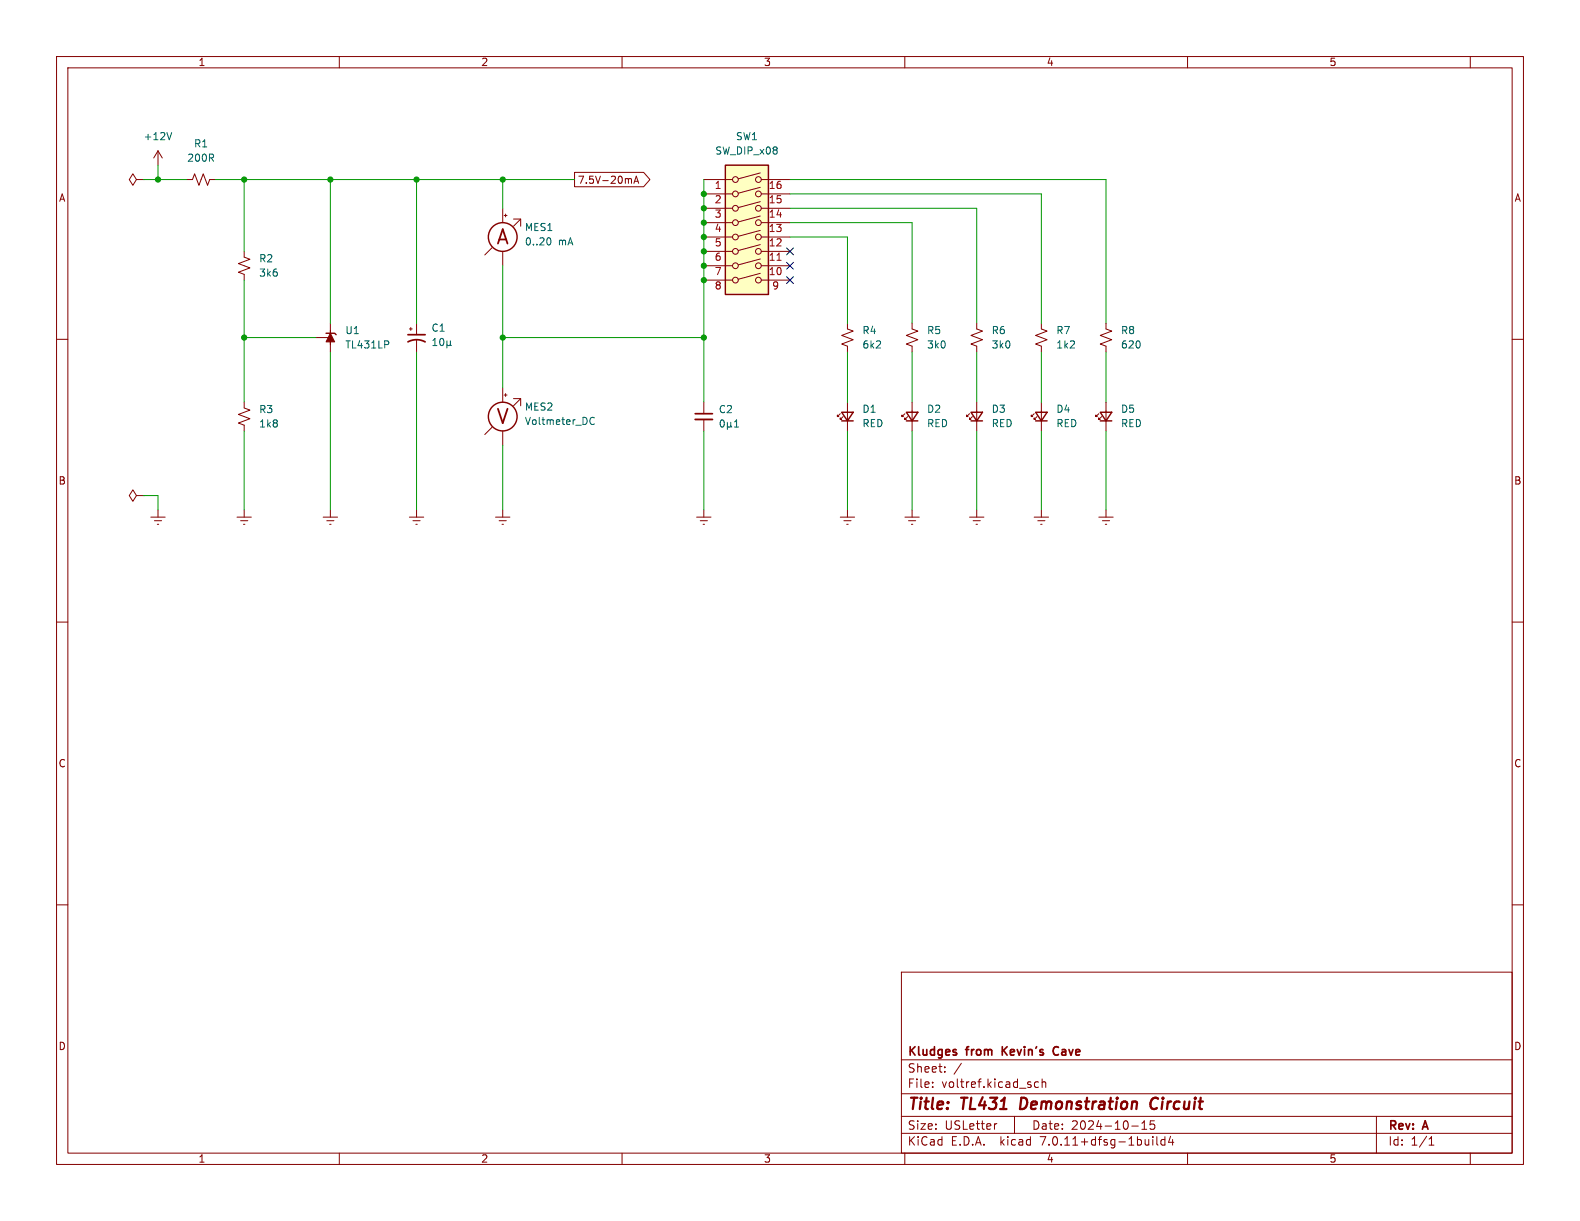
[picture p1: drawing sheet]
<svg xmlns="http://www.w3.org/2000/svg" width="279mm" height="216mm" viewBox="0 0 279 216" stroke-linecap="round" stroke-linejoin="round" font-family="sans-serif">
<g fill="none" stroke="#840000" stroke-width=".18">
<path d="M10 10h259.4v195.9h-259.4zM12 12h255.4v191.9h-255.4zM60 10v2M110 10v2M160 10v2M210 10v2M260 10v2M24.1 31.8l-.6-1.1-.6 1.1 .6 1 .6-1h1.3M25.4 31.8h.1M27.9 26.7v2.5M27.9 26.7l-.7 1.2M27.9 26.7l.8 1.2"/>
<path d="M33 31.8h1l.4-1.1 .8 2.1 .7-2.1 .8 2.1 .4-1h1M88.9 36.8v2.6M89.2 38.1h.5M89.4 37.8v.6M90.8 38.7h1.3v1.3M92.1 38.7l-1.3 1.3M101.6 30.5h12.2l1.1 1.3-1.1 1.2h-12.2zM111.5 31.6l.2 .2v.6M112.1 32.4l.4-1.2 .4 1.2M112.2 32.1h.6M124.5 31.8h5M124.5 39.4h5"/>
<path d="M124.5 36.8h5M124.5 34.3h5M134.4 38.2l-3.8 1M134.4 35.7l-3.8 1M134.4 33.1l-3.8 1.1M134.4 30.6l-3.8 1M134.6 31.8h5.1M134.6 39.4h5.1M134.6 36.8h5.1M134.6 34.3h5.1M10 60h2M43.2 44.5v1l1 .3-2 .8 2 .8-2 .7 1 .4v1"/>
<path d="M55.9 59.7h2.5M58.4 58.4v2.6M58.4 57.2v5M72.4 58.2h.5M72.6 57.9v.5M73.7 57.2v2M87 43.8l-1.3 1.3M88.9 44.5v2.5M124.5 47h5M124.5 44.5h5M124.5 41.9h5M124.5 49.5h5"/>
<path d="M134.4 48.3l-3.8 1.1M134.4 45.8l-3.8 1M134.4 43.3l-3.8 1M134.4 40.7l-3.8 1.1M134.6 47h5.1M134.6 44.5h5.1M134.6 41.9h5.1M134.6 49.5h5.1M149.9 57.2v1l1 .3-2.1 .8 2.1 .8-2.1 .7 1.1 .4v1M161.3 57.2v1l1 .3-2 .8 2 .8-2 .7 1 .4v1M172.7 57.2v1l1 .3-2 .8 2 .8-2 .7 1 .4v1M184.1 57.2v1l1.1 .3-2.1 .8 2.1 .8-2.1 .7 1 .4v1"/>
<path d="M195.6 57.2v1l1 .3-2 .8 2 .8-2 .7 1 .4v1M267.4 60h2M43.2 71.1v1l1 .4-2 .8 2 .7-2 .8 1 .4v1M73.7 60.2v2M87 75.6l-1.3 1.2M88.9 68.6v2.5M88.9 76.2v2.5M89.2 69.9h.5M89.4 69.6v.5M90.8 70.5h1.3v1.3M92.1 70.5l-1.3 1.3M124.5 71.1v2.1"/>
<path d="M124.5 74.2v2M148.6 73.2l-.5 .5v-.3v.3h.2M149.1 73.7l-.5 .5v-.3v.3h.2M149.9 71.1v5.1M160 73.2l-.5 .5v-.3v.3h.3M160.5 73.7l-.5 .5v-.3v.3h.3M161.3 71.1v5.1M171.4 73.2l-.5 .5v-.3v.3h.3M172 73.7l-.6 .5v-.3v.3h.3M172.7 71.1v5.1M182.9 73.2l-.5 .5v-.3v.3h.2M183.4 73.7l-.5 .5v-.3v.3h.2"/>
<path d="M184.1 71.1v5.1M194.3 73.2l-.5 .5v-.3v.3h.3M194.8 73.7l-.5 .5v-.3v.3h.3M195.6 71.1v5.1M24.1 87.6l-.6-1-.6 1 .6 1 .6-1h1.3M25.4 87.6h.1M26.7 91.4h2.5M27.3 92.1h1.3M27.8 92.7h.3M27.9 90.2v1.2M41.9 91.4h2.5M42.5 92.1h1.3"/>
<path d="M43.1 92.7h.2M43.2 90.2v1.2M57.1 91.4h2.6M57.8 92.1h1.3M58.3 92.7h.2M58.4 90.2v1.2M72.4 91.4h2.5M73 92.1h1.3M73.5 92.7h.3M73.7 90.2v1.2M87.6 91.4h2.6M88.3 92.1h1.2"/>
<path d="M88.8 92.7h.2M88.9 90.2v1.2M123.2 91.4h2.5M123.8 92.1h1.3M124.3 92.7h.3M124.5 90.2v1.2M148.6 91.4h2.5M149.2 92.1h1.3M149.7 92.7h.3M149.9 90.2v1.2M160 91.4h2.6M160.7 92.1h1.2"/>
<path d="M161.2 92.7h.2M161.3 90.2v1.2M171.4 91.4h2.6M172.1 92.1h1.3M172.6 92.7h.2M172.7 90.2v1.2M182.9 91.4h2.5M183.5 92.1h1.3M184 92.7h.3M184.1 90.2v1.2M194.3 91.4h2.5M194.9 92.1h1.3"/>
<path d="M195.5 92.7h.2M195.6 90.2v1.2M10 110h2M267.4 110h2M10 160h2M267.4 160h2M159.4 171.9h108v32h-108zM159.4 197.4h108M159.4 193.4h108M159.4 187.4h108M164.9 192.1v.2M164.9 191.4v.1"/>
<path d="M167.1 189.4v.2M167.1 188.7v.1M170 188l-1.3 1.9M176.3 198.7l-.3 .1M179.4 197.4v3M183.6 191.4l-.4-.1-.3 .3v.4l.2 .2h.5M184.3 191.4l.2-.1 .4 .1v.9M184.3 190.8v1.5M200.1 199.1h1.2M201.9 199.7h.9M201.9 198.6l.5-.4v1.5M204.1 198.2h-.7v.7l.2-.1h.5l.1 .2-.1 .5-.2 .2-.5-.2"/>
<path d="M243.4 197.4v6.5M60 203.9v2M110 203.9v2M159.4 200.4h108M160 203.9v2M203.9 201v.1M203.9 201.5v1M204.6 201v1.3l.2 .2M206 201v1.5M206 201.6l-.4-.1-.3 .3v.4l.1 .2h.6M207 200.9l-.4 1.1h1M207.4 201.5v1"/>
<path d="M210 203.9v2M252.7 202.5h.9M252.7 201.4l.4-.4v1.5M260 203.9v2"/>
<circle cx="130" cy="39.4" r=".51"/>
<circle cx="130" cy="36.8" r=".51"/>
<circle cx="130" cy="31.8" r=".51"/>
<circle cx="130" cy="34.3" r=".51"/>
<circle cx="134.1" cy="34.3" r=".51"/>
<circle cx="134.1" cy="31.8" r=".51"/>
<circle cx="134.1" cy="36.8" r=".51"/>
<circle cx="134.1" cy="39.4" r=".51"/>
<circle cx="130" cy="49.5" r=".51"/>
<circle cx="130" cy="44.5" r=".51"/>
<circle cx="130" cy="47" r=".51"/>
<circle cx="130" cy="41.9" r=".51"/>
<circle cx="134.1" cy="49.5" r=".51"/>
<circle cx="134.1" cy="47" r=".51"/>
<circle cx="134.1" cy="41.9" r=".51"/>
<circle cx="134.1" cy="44.5" r=".51"/>
</g>
<path d="M180.6 194.1l-.2 2h.4M204.4 194.1a1.13 1.13 0 0 0-.9 .7 1.13 1.13 0 0 0 .2 1.2l.3 .1 .5-.1" fill="none" stroke="#840000" stroke-width=".4"/>
<path d="M72.1 59.2h3.1M72.1 60.5a3.2 3.2 0 0 1 3.1 0M122.9 73.2h3.1M177.2 185.1v1.5M178.1 185.1l-.9 .8M187.1 185.1a.74 .74 0 0 0-.9 .6 .74 .74 0 0 0 .5 .9l.4-.1" fill="none" stroke="#840000" stroke-width=".3"/>
<g fill="none" stroke="#840000" stroke-width=".25">
<path d="M128.3 29.2h7.6v22.9h-7.6zM57.7 58.9h1.5l.2 .3M148.8 72.9h2.1l-1 1.5zM148.8 74.4h2.1M160.3 72.9h2l-1 1.5zM160.3 74.4h2M171.7 72.9h2l-1 1.5zM171.7 74.4h2M183.1 72.9h2.1l-1.1 1.5zM183.1 74.4h2.1M194.6 72.9h2l-1 1.5zM194.6 74.4h2"/>
<circle cx="88.9" cy="41.9" r="2.54"/>
<circle cx="88.9" cy="73.7" r="2.54"/>
</g>
<g fill="none" stroke="#006464" stroke-width=".18">
<path d="M30.4 23.4l-.5 1.3M77.9 59.9l.2-.1a.68 .68 0 0 1 .4 .7 .68 .68 0 0 1-.4 .6 .84 .84 0 0 1-.2-1.2zM97.1 42a.79 .79 0 0 1 0 1.3M68.6 60.3l.2 .2-.2 .4M76.6 61.1h.7M76.6 60.2l.3-.4v1.3M79 60.9l.2 .2h.3l.1-.2M79 60.3v1.2M79.6 60.9l.2 .2M79.6 60.3v.6M104.4 74.8l.3 .3 .4-.2M105.1 73.9l-.4-.1-.3 .3"/>
<path d="M127.5 74.3l.2-.1a.68 .68 0 0 1 .4 .7 .68 .68 0 0 1-.4 .6 .84 .84 0 0 1-.2-1.2zM128.6 75.3l.2 .2h.2l.2-.2M128.6 74.7v1.2M129.2 75.3l.2 .2M129.2 74.7v.6M129.9 75.5h.7M129.9 74.6l.4-.4v1.3"/>
</g>
<path d="M122.9 74.2h3.1" fill="none" stroke="#840000" stroke-width=".33"/>
<path d="M128.3 29.2h7.6v22.9h-7.6z" fill="#ffffc2" stroke="#ffffc2" stroke-width=".18"/>
<path d="M137.4 46h.7" fill="none" stroke="#a90000" stroke-width=".18"/>
<path d="M58.4 58.9l.8 1.6h-1.5z" fill="#840000" stroke="#840000" stroke-width=".18"/>
<g fill="none" stroke="#009600" stroke-width=".18">
<path d="M25.4 31.8h7.6M27.9 29.2v2.6M38.1 31.8h63.5M43.2 31.8v12.7M58.4 31.8v25.4M73.7 31.8v25.4M88.9 31.8v5M124.5 31.8v39.3M139.7 31.8h55.9v25.4M139.7 34.3h44.4v22.9M139.7 36.8h33v20.4M139.7 39.4h21.6v17.8"/>
<path d="M43.2 59.7h12.7M43.2 49.5v21.6M88.9 59.7h35.6M88.9 47v21.6M139.7 41.9h10.2v15.3M43.2 76.2v14M58.4 62.2v28M73.7 62.2v28M88.9 78.7v11.5M124.5 76.2v14M149.9 62.2v8.9M149.9 76.2v14"/>
<path d="M161.3 62.2v8.9M161.3 76.2v14M172.7 62.2v8.9M172.7 76.2v14M184.1 62.2v8.9M184.1 76.2v14M195.6 62.2v8.9M195.6 76.2v14M25.4 87.6h2.5v2.6"/>
</g>
<path d="M139.1 46.4l1.2 1.2M139.1 43.8l1.2 1.3M139.1 48.9l1.2 1.2M140.3 46.4l-1.2 1.2M140.3 43.8l-1.2 1.3M140.3 48.9l-1.2 1.2" fill="none" stroke="#000084" stroke-width=".18"/>
<g fill="#009600" stroke="#009600" stroke-width=".18">
<circle cx="58.4" cy="31.8" r=".46"/>
<circle cx="73.7" cy="31.8" r=".46"/>
<circle cx="43.2" cy="31.8" r=".46"/>
<circle cx="43.2" cy="59.7" r=".46"/>
<circle cx="27.9" cy="31.8" r=".46"/>
<circle cx="88.9" cy="31.8" r=".46"/>
<circle cx="88.9" cy="59.7" r=".46"/>
<circle cx="124.5" cy="59.7" r=".46"/>
<circle cx="124.5" cy="34.3" r=".46"/>
<circle cx="124.5" cy="36.8" r=".46"/>
<circle cx="124.5" cy="39.4" r=".46"/>
<circle cx="124.5" cy="47" r=".46"/>
<circle cx="124.5" cy="41.9" r=".46"/>
<circle cx="124.5" cy="44.5" r=".46"/>
<circle cx="124.5" cy="49.5" r=".46"/>
</g>
<g font-size="3.5" fill="#840000">
<text x="87.6" y="43.7">A</text>
<text x="87.6" y="75.4">V</text>
</g>
<g font-size="2.8" fill="#840000">
<text x="160.4" y="196.8">Title:</text>
<text x="170.1" y="196.8">TL431</text>
<text x="181.2" y="196.8">Demonstration</text>
<text x="205.1" y="196.8">Circuit</text>
</g>
<g font-size="2.1" fill="#840000">
<text x="160.4" y="189.9">Sheet:</text>
<text x="160.4" y="187.1">Kludges</text>
<text x="171" y="187.1">from</text>
<text x="177.9" y="187.1">Kevin's</text>
<text x="187.6" y="187.1">Cave</text>
<text x="160.4" y="192.6">File:</text>
<text x="166.5" y="192.6">voltref.kicad_sch</text>
<text x="160.4" y="202.8">KiCad</text>
<text x="160.4" y="200">Size:</text>
<text x="167.1" y="200">USLetter</text>
<text x="168.1" y="202.8">E.D.A.</text>
<text x="177" y="202.8">kicad</text>
<text x="182.4" y="200">Date:</text>
<text x="184.2" y="202.8">7.0.11+dfsg-1build4</text>
<text x="189.4" y="200">2024-10-15</text>
<text x="245.4" y="200.2">Rev:</text>
<text x="245.4" y="202.8">Id:</text>
<text x="249.5" y="202.8">1/1</text>
<text x="251.8" y="200.2">A</text>
</g>
<g font-size="1.8" fill="#840000">
<text x="35" y="11.9">1</text>
<text x="85" y="11.9">2</text>
<text x="135" y="11.9">3</text>
<text x="185" y="11.9">4</text>
<text x="235" y="11.9">5</text>
<text x="10.3" y="35.9">A</text>
<text x="102.1" y="32.7">7.5V-20mA</text>
<text x="267.7" y="35.9">A</text>
<text x="10.3" y="85.9">B</text>
<text x="267.7" y="85.9">B</text>
<text x="10.3" y="135.9">C</text>
<text x="267.7" y="135.9">C</text>
<text x="10.3" y="185.9">D</text>
<text x="267.7" y="185.9">D</text>
<text x="35" y="205.8">1</text>
<text x="85" y="205.8">2</text>
<text x="135" y="205.8">3</text>
<text x="185" y="205.8">4</text>
<text x="235" y="205.8">5</text>
</g>
<g font-size="1.8" fill="#006464">
<text x="25.3" y="25">+12V</text>
<text x="33" y="28.8">200R</text>
<text x="34.2" y="26.3">R1</text>
<text x="126.4" y="27.5">SW_DIP_x08</text>
<text x="130" y="25">SW1</text>
<text x="92.7" y="41.1">MES1</text>
<text x="45.7" y="46.6">R2</text>
<text x="92.7" y="43.6">0..20</text>
<text x="98.7" y="43.6">mA</text>
<text x="45.7" y="49.1">3k6</text>
<text x="61" y="59.3">U1</text>
<text x="76.2" y="58.9">C1</text>
<text x="152.4" y="59.3">R4</text>
<text x="163.8" y="59.3">R5</text>
<text x="175.3" y="59.3">R6</text>
<text x="186.7" y="59.3">R7</text>
<text x="198.1" y="59.3">R8</text>
<text x="61" y="61.8">TL431LP</text>
<text x="152.4" y="61.8">6k2</text>
<text x="163.8" y="61.8">3k0</text>
<text x="175.3" y="61.8">3k0</text>
<text x="186.7" y="61.8">1k2</text>
<text x="198.1" y="61.8">620</text>
<text x="45.7" y="73.3">R3</text>
<text x="45.7" y="75.8">1k8</text>
<text x="92.7" y="75.3">Voltmeter_DC</text>
<text x="92.7" y="72.8">MES2</text>
<text x="127" y="73.3">C2</text>
<text x="152.4" y="73.2">D1</text>
<text x="152.4" y="75.7">RED</text>
<text x="163.8" y="73.2">D2</text>
<text x="163.8" y="75.7">RED</text>
<text x="175.3" y="73.2">D3</text>
<text x="175.3" y="75.7">RED</text>
<text x="186.7" y="73.2">D4</text>
<text x="186.7" y="75.7">RED</text>
<text x="198.1" y="73.2">D5</text>
<text x="198.1" y="75.7">RED</text>
</g>
<g font-size="1.8" fill="#a90000">
<text x="126.3" y="33.7">1</text>
<text x="135.8" y="33.7">16</text>
<text x="126.3" y="36.3">2</text>
<text x="126.3" y="38.8">3</text>
<text x="126.3" y="41.4">4</text>
<text x="135.8" y="41.4">13</text>
<text x="135.8" y="38.8">14</text>
<text x="135.8" y="36.3">15</text>
<text x="126.3" y="43.9">5</text>
<text x="126.3" y="46.4">6</text>
<text x="135.8" y="46.4">11</text>
<text x="135.8" y="43.9">12</text>
<text x="126.3" y="49">7</text>
<text x="126.3" y="51.5">8</text>
<text x="135.8" y="49">10</text>
<text x="136.5" y="51.5">9</text>
</g>
</svg>
